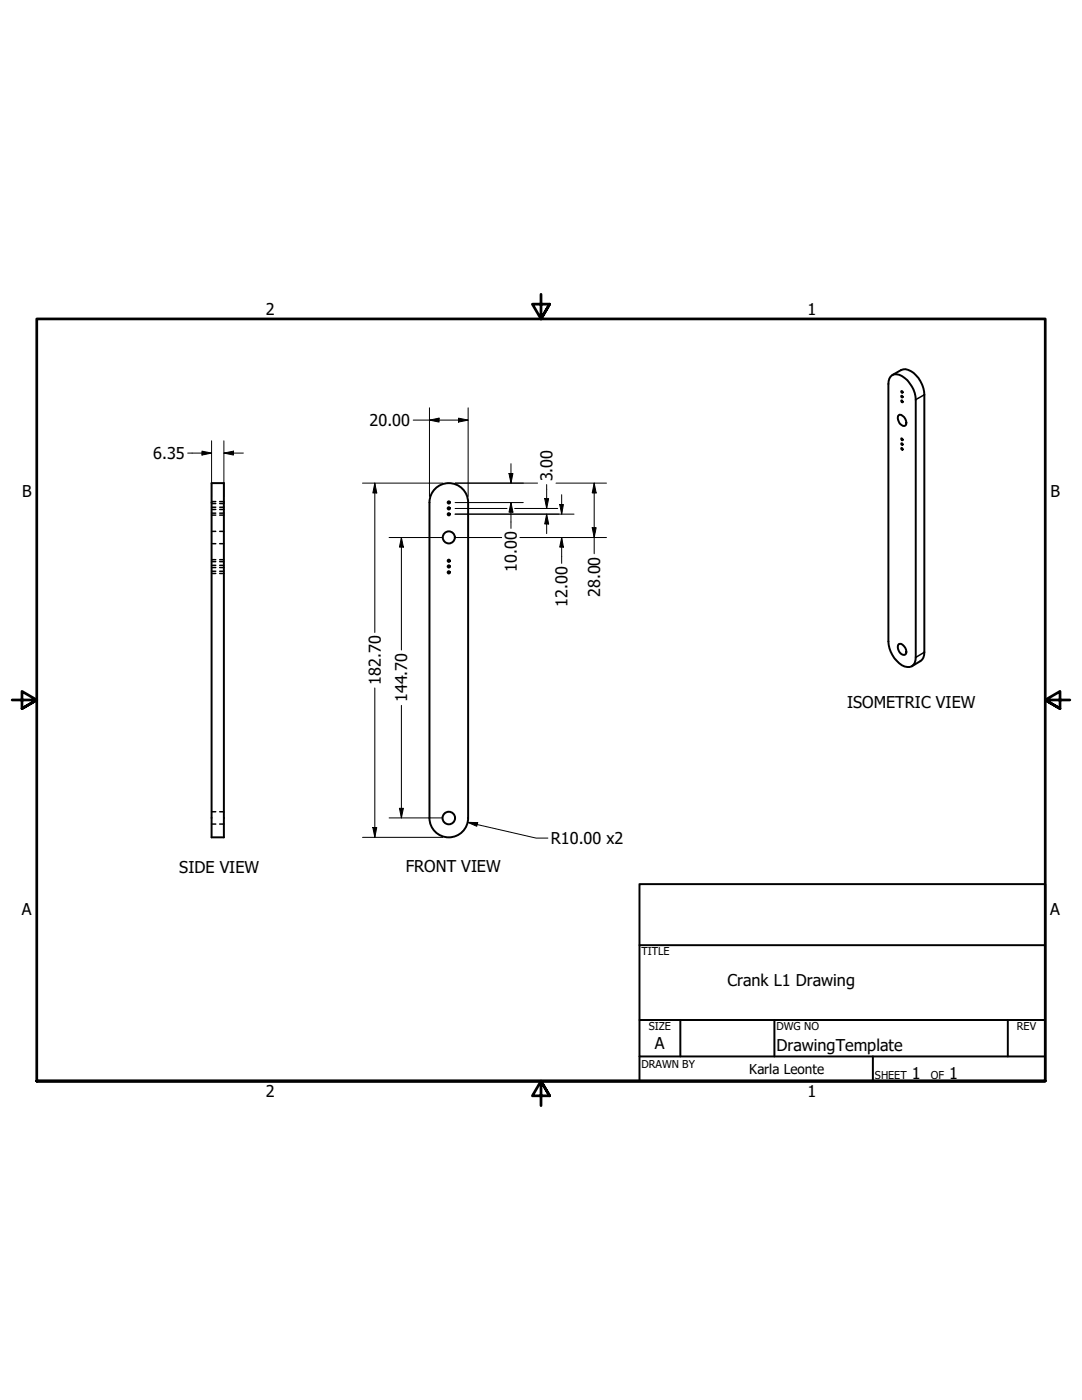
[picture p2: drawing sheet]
<svg xmlns="http://www.w3.org/2000/svg" width="216mm" height="279mm" viewBox="0 0 216 279" stroke-linecap="round" stroke-linejoin="round" font-family="sans-serif">
<!-- layer: Visible (ANSI) -->
<g fill="none" stroke="#000" stroke-width=".39">
<path d="M177.7 75.1a1.99 1.99 0 0 1 2.8 .3 6 6 0 0 1 2.2 4.4v51.4a1.67 1.67 0 0 1-.8 1.8 1.67 1.67 0 0 1-1.9-.2 6.1 6.1 0 0 1-2.7-4.8v-51.4v-.6zM178.1 74.9l1.7-1a2.67 2.67 0 0 1 3 1 5.9 5.9 0 0 1 1.6 3.9v51.4a1.92 1.92 0 0 1-.7 1.7l-1.8 1.1M179.9 79.9l.2 .2v.2l-.2-.1zM179.9 79l.2 .1v.2l-.2-.1zM179.9 78l.2 .1v.3l-.2-.1zM42.2 96.4h2.5v70.7h-2.5zM179.3 82.9a1.38 1.38 0 0 1 1.6 1.5l-.2 .5a1.36 1.36 0 0 1-1.3-.6 1.36 1.36 0 0 1-.1-1.4zM179.9 89.4l.2 .1v.3l-.2-.2zM179.9 88.5l.2 .1v.2l-.2-.1zM179.9 87.5l.2 .1v.3l-.2-.2zM85.7 100.3a3.9 3.9 0 0 1 3.9-3.9 3.9 3.9 0 0 1 3.8 3.9M85.7 100.3v62.9"/>
<path d="M93.4 100.3v62.9M179.3 128.5a1.39 1.39 0 0 1 1.6 1.6 .51 .51 0 0 1-.8 .6 1.59 1.59 0 0 1-.8-2.2zM85.7 163.3a3.9 3.9 0 0 0 3.9 3.8 3.9 3.9 0 0 0 3.8-3.8"/>
<circle cx="89.6" cy="107.3" r="1.2"/>
<circle cx="89.6" cy="101.5" r=".22"/>
<circle cx="89.6" cy="113" r=".22"/>
<circle cx="89.6" cy="102.6" r=".22"/>
<circle cx="89.6" cy="100.3" r=".22"/>
<circle cx="89.6" cy="111.9" r=".22"/>
<circle cx="89.6" cy="114.2" r=".22"/>
<circle cx="89.6" cy="163.3" r="1.25"/>
</g>
<!-- layer: Hidden (ANSI) -->
<g fill="none" stroke="#000" stroke-width=".29">
<path d="M42.2 114h.9M42.2 114.4h.9M42.2 112.8h.9M42.2 113.3h.9M42.2 111.7h.9M42.2 112.1h.9M42.2 106h.9M42.2 108.5h.9M42.2 102.4h.9M42.2 102.8h.9M42.2 101.2h.9M42.2 101.7h.9"/>
<path d="M42.2 100.1h.9M42.2 100.5h.9M43.8 114h.9M43.8 114.4h.9M43.8 112.8h.9M43.8 113.3h.9M43.8 111.7h.9M43.8 112.1h.9M43.8 106h.9M43.8 108.5h.9M43.8 102.4h.9M43.8 102.8h.9"/>
<path d="M43.8 101.2h.9M43.8 101.7h.9M43.8 100.1h.9M43.8 100.5h.9M42.2 162h.9M42.2 164.5h.9M43.8 162h.9M43.8 164.5h.9"/>
</g>
<!-- layer: Visible Narrow (ANSI) -->
<path d="M184.4 78.8l-1.7 1M184.4 130.2l-1.7 1" fill="none" stroke="#000" stroke-width=".29"/>
<!-- layer: Border (ANSI) -->
<path d="M108 58.7v4.9l-1.8-2.9h3.5l-1.7 2.9 1.7-2.9M2.4 139.7h4.9l-2.9-1.7v3.4l2.9-1.7-2.9 1.7M213.5 139.7h-4.9l2.9-1.7v3.4l-2.9-1.7 2.9 1.7M7.3 215.7v-152.1h201.3v152.1h-201.3h201.3M109.7 218.7l-1.7-3 1.7 3h-3.5l1.8-3v5" fill="none" stroke="#000" stroke-width=".54"/>
<!-- layer: Title (ANSI) -->
<path d="M127.6 176.4h81v39.3h-81zM127.6 188.6h81M127.6 203.6h81M127.6 210.8h81M135.8 203.6v7.2M154.5 203.6v7.2M174.2 210.8v4.9M201.1 203.6v7.2" fill="none" stroke="#000" stroke-width=".39"/>
<!-- layer: Dimension (ANSI) -->
<g fill="none" stroke="#000" stroke-width=".2">
<path d="M37.5 90.4h4.7M40.3 90l1.9 .4-1.9 .4zM42.2 88v11.1M44.7 90.4l1.9-.4v.8zM44.7 90.4h3.9M44.7 88v11.1M72.3 96.4h16M74.8 96.4l.4 2h-.8zM74.8 96.4v29.8M82.5 83.8h10.9M85.7 83.8l1.9-.4v.8zM85.7 81.4v17.7"/>
<path d="M90.8 96.4h16.5M91.5 83.4l1.9 .4-1.9 .4zM93.4 81.4v17.7M101.6 94.5h.8l-.4 1.9zM102 92.5v3.9M108.7 99.5h.8l-.4 2zM109.1 96.7v4.8M110.9 96.4h10.1M112.1 98.7v3.9M118.6 96.4l.4 2h-.8zM118.6 96.4v14.1M77.6 107.3h10.7"/>
<path d="M80.1 107.3l.4 1.9h-.8zM80.1 107.3v22.4M90.8 107.3h9.3M90.8 102.6h23.7M90.8 101.5h10.4M90.8 100.3h13.6M102 100.3l.4 1.9h-.8zM102 100.3v5.2M102.7 101.5h8.6M103.8 107.3h17.2M109.1 102.6l.4 2h-.8zM109.1 102.6v3.9"/>
<path d="M111.7 100.7h.7l-.3 1.9zM112.1 107.3l.3 1.9h-.7zM112.1 107.3v5.1M118.2 105.3h.8l-.4 2zM74.8 137.3v29.8M80.1 140.8v22.4M72.3 167.1h16M74.4 165.1h.8l-.4 2zM77.6 163.2h10.7M79.7 161.3h.8l-.4 1.9zM93.3 164.1l2 .1-.2 .7zM93.3 164.1l13.7 3.2h2.3"/>
</g>
<g fill="#000">
<path d="M40.3 90l1.9 .4-1.9 .4zM44.7 90.4l1.9-.4v.8zM74.8 96.4l.4 2h-.8zM85.7 83.8l1.9-.4v.8zM91.5 83.4l1.9 .4-1.9 .4zM101.6 94.5h.8l-.4 1.9zM108.7 99.5h.8l-.4 2zM118.6 96.4l.4 2h-.8zM80.1 107.3l.4 1.9h-.8zM102 100.3l.4 1.9h-.8zM109.1 102.6l.4 2h-.8zM111.7 100.7h.7l-.3 1.9z"/>
<path d="M112.1 107.3l.3 1.9h-.7zM118.2 105.3h.8l-.4 2zM74.4 165.1h.8l-.4 2zM79.7 161.3h.8l-.4 1.9zM93.3 164.1l2 .1-.2 .7z"/>
</g>
<g font-size="3.2">
<text x="53" y="62.9">2</text>
<text x="161.1" y="62.9">1</text>
<text x="73.8" y="85">20.00</text>
<text x="30.6" y="91.6">6.35</text>
<text x="4.4" y="99.1">B</text>
<text x="110.3" y="96.1" transform="rotate(-90 110.3 96.1)">3.00</text>
<text x="209.6" y="99.1">B</text>
<text x="103.1" y="114.2" transform="rotate(-90 103.1 114.2)">10.00</text>
<text x="119.7" y="119.2" transform="rotate(-90 119.7 119.2)">28.00</text>
<text x="113.3" y="121.1" transform="rotate(-90 113.3 121.1)">12.00</text>
<text x="76" y="136.7" transform="rotate(-90 76 136.7)">182.70</text>
<text x="81.3" y="140.1" transform="rotate(-90 81.3 140.1)">144.70</text>
<text x="169" y="141.3">ISOMETRIC VIEW</text>
<text x="81" y="174">FRONT VIEW</text>
<text x="109.9" y="168.4">R10.00 x2</text>
<text x="35.8" y="174.2">SIDE VIEW</text>
<text x="4.4" y="182.6">A</text>
<text x="209.5" y="182.6">A</text>
<text x="145.1" y="196.8">Crank L1 Drawing</text>
<text x="130.7" y="209.4">A</text>
<text x="154.9" y="209.8">DrawingTemplate</text>
<text x="181.9" y="215.3">1</text>
<text x="189.4" y="215.3">1</text>
<text x="53" y="218.9">2</text>
<text x="161.1" y="218.9">1</text>
</g>
<text font-size="2.7" x="149.5" y="214.4">Karla Leonte</text>
<g font-size="2.2">
<text x="128" y="190.6">TITLE</text>
<text x="129.5" y="205.6">SIZE</text>
<text x="154.9" y="205.6">DWG NO</text>
<text x="202.9" y="205.5">REV</text>
<text x="128" y="213.1">DRAWN BY</text>
<text x="174.6" y="215.3">SHEET</text>
<text x="185.7" y="215.3">OF</text>
</g>
</svg>
